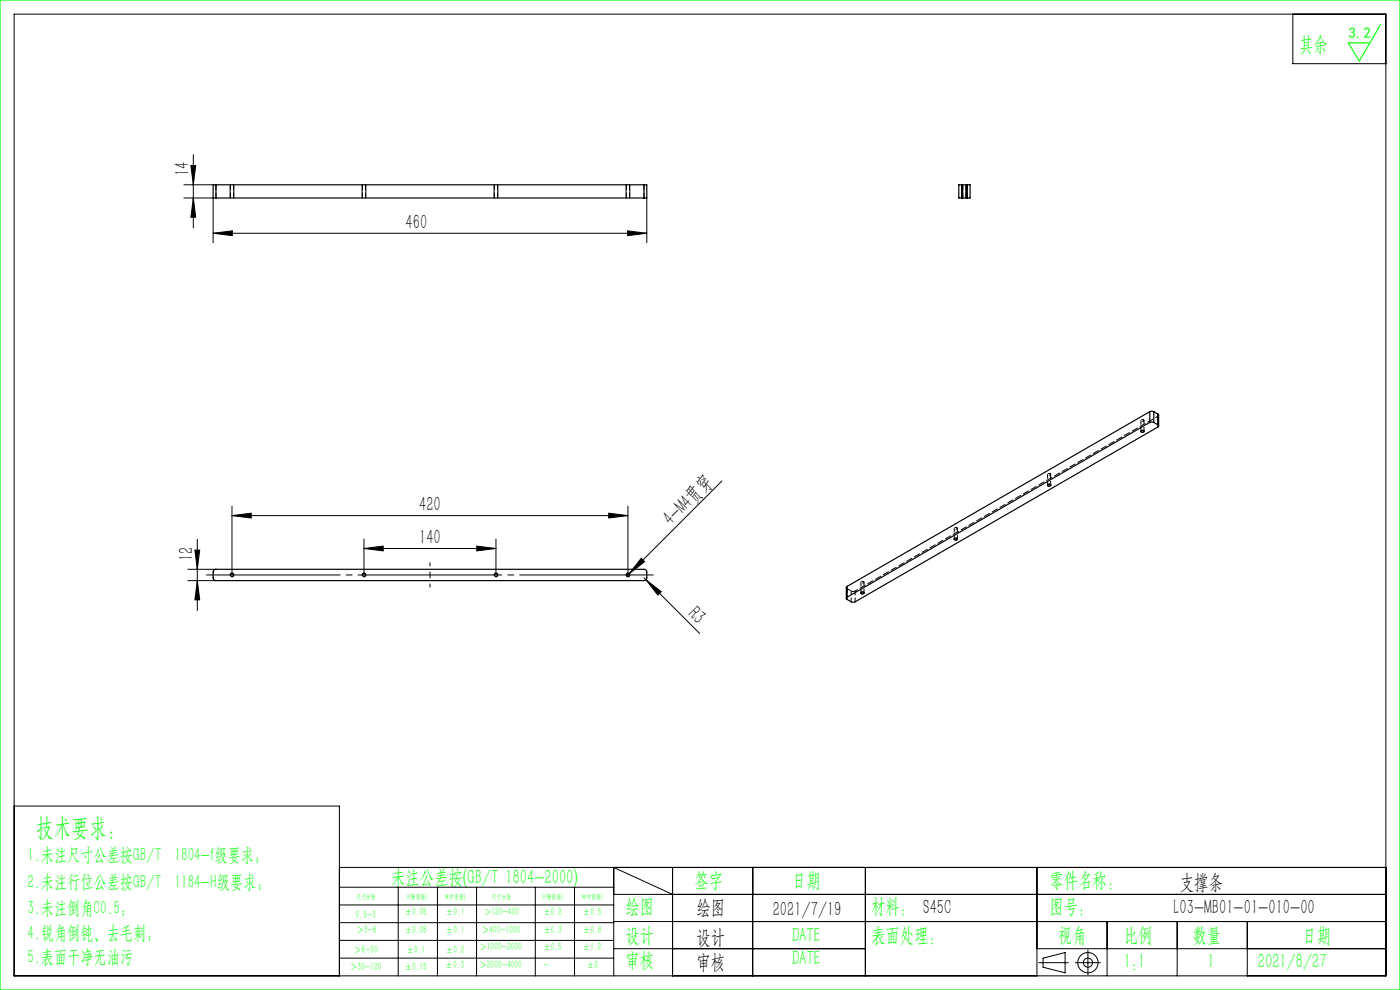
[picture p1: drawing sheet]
<svg xmlns="http://www.w3.org/2000/svg" width="297mm" height="210mm" viewBox="0 0 297 210" stroke-linecap="round" stroke-linejoin="round" font-family="sans-serif">
<g fill="none" stroke="#000" stroke-width=".21">
<path d="M3 3h291v204h-291zM274.3 3v10.5h19.7M39 39.2h6.2M40.5 35.1h1l-.5 4.1zM41 32.8v15.5M48.8 39.2v2.8M49.6 39.2v2.8M76.8 39.2v2.8M77.6 39.2v2.8M104.8 39.2v2.8M105.6 39.2v2.8M132.8 39.2v2.8"/>
<path d="M133.6 39.2v2.8M204.2 39.2v2.8M205 39.2v2.8M39 42h6.2v9.5M41 42l.5 4.1h-1zM45.2 49.5l4.1-.5v1zM45.2 49.5h92M133.1 49l4.1 .5-4.1 .5zM137.2 42v9.5M242 91.4l.6-.1a.35 .35 0 0 1-.2 .5 .35 .35 0 0 1-.4-.3zM41.3 116.7h1.1l-.5 4.1zM41.9 114.4v15.1"/>
<path d="M49.2 109.4l4.1-.5v1zM49.2 107.4v14.6M49.2 109.4h84M77.2 116.3l4.1-.5v1.1zM77.2 114.3v7.7M77.2 116.3h28M101.1 115.8l4.1 .5-4.1 .6zM105.2 114.3v7.7M129.1 108.9l4.1 .5-4.1 .5zM133.2 107.4v14.6M136 118.4l.7 .8-3.2 2.5zM153.2 102l-20.3 20.2"/>
<path d="M202.4 114.2h.6a.35 .35 0 0 1-.2 .4 .35 .35 0 0 1-.4-.2zM222.2 102.8h.6a.35 .35 0 0 1-.2 .4 .35 .35 0 0 1-.4-.3zM39.9 120.8h5.9M39.9 123.2h5.9M41.9 123.2l.5 4h-1.1zM48.8 122.1a.4 .4 0 0 1 .4-.5 .4 .4 0 0 1 .4 .4 .4 .4 0 0 1-.5 .3M76.8 122.1a.4 .4 0 0 1 .4-.5 .4 .4 0 0 1 .4 .4 .4 .4 0 0 1-.5 .3M104.8 122.1a.4 .4 0 0 1 .4-.5 .4 .4 0 0 1 .4 .4 .4 .4 0 0 1-.5 .3M132.8 122.1a.4 .4 0 0 1 .4-.5 .4 .4 0 0 1 .4 .4 .4 .4 0 0 1-.5 .3M136.6 122.6l.4 .4M137 123l3.3 2.5-.7 .7zM137 123l11.4 11.4"/>
<path d="M182.6 125.7l.6-.1a.35 .35 0 0 1-.2 .5 .35 .35 0 0 1-.4-.3zM3 171h69v36M72 184h222M72 188.2h58.2M72 192h58.2M72 195.7h58.2M72 199.5h58.2M84.5 188.2v18.8M92.8 188.2v18.8M101.1 188.2v18.8M113.6 188.2v18.8M121.9 188.2v18.8"/>
<path d="M130.2 189.7h163.8M130.2 195.5h163.8M142.7 189.7l-12.5-5.7v23M142.7 184v23M159.7 184v23M183.6 184v23M220 184v23M234.9 195.5v11.5M249.7 195.5v11.5M264.6 195.5v11.5M72 203.2h58.2M130.2 201.2h53.4"/>
<path d="M220 201.2h74M220.4 204.2h6.2M221.3 203.2l4.7-1.1v4.3l-4.7-1.2zM228.1 204.2h5.3M230.8 201.5v5.3"/>
<circle cx="230.8" cy="204.2" r="2.15"/>
<circle cx="230.8" cy="204.2" r=".96"/>
</g>
<path d="M91.2 119.4v5.2" fill="none" stroke="#000" stroke-width=".21" stroke-dasharray="30.5 1.3 1.3 1.3" stroke-dashoffset="29.8"/>
<path d="M138.6 122h-94.8" fill="none" stroke="#000" stroke-width=".21" stroke-dasharray="30.5 1.3 1.3 1.3" stroke-dashoffset="2.1"/>
<path d="M0 0h297v210h-297zM292.9 5.2l-4.5 7.7-2.4-3.8h4.6" fill="none" stroke="#0f0" stroke-width=".25"/>
<g fill="#000">
<path d="M136 118.4l.7 .8-3.2 2.5zM137 123l3.3 2.5-.7 .7z"/>
<path d="M40.5 35.1h1l-.5 4.1zM41 42l.5 4.1h-1zM41.3 116.7h1.1l-.5 4.1zM41.9 123.2l.5 4h-1.1z"/>
<path d="M45.2 49.5l4.1-.5v1zM133.1 49l4.1 .5-4.1 .5zM77.2 116.3l4.1-.5v1.1zM101.1 115.8l4.1 .5-4.1 .6zM49.2 109.4l4.1-.5v1zM129.1 108.9l4.1 .5-4.1 .5z"/>
</g>
<g fill="none" stroke="#000" stroke-width=".25">
<path d="M45.8 39.2h-.6v2.8h.6M45.8 39.2v2.8M45.8 39.2h90.8M136.6 39.2h.6v2.8h-.6M136.6 39.2v2.8M204 39.2h-.6v2.8h.6M204 39.2h1.2M204 39.2v2.8M205.2 39.2h.6v2.8h-.6M205.2 39.2v2.8M45.8 42h90.8M204 42h1.2"/>
<path d="M242.1 91.4a.29 .29 0 0 1 .3-.1 .29 .29 0 0 1 .2 .3h-.5zM243.9 89.6h.9M243.9 87.3h.9M243.9 89.6l-64.2 37.1M243.9 87.3v2.3M243.9 87.3l-64.2 37.1M244.8 89.6l.8 .5M244.8 87.3v2.3M244.8 87.3l.8 .5M245.6 90.1a.26 .26 0 0 1 .2 .2 .26 .26 0 0 1-.2 .3l-64.2 37.1h-.6l-1.1-.5a.26 .26 0 0 1-.2-.3 .26 .26 0 0 1 .2-.2M245.6 87.8l.2 .3v2.2M245.6 87.8v2.3"/>
<path d="M202.5 114.3a.29 .29 0 0 1 .3-.2 .29 .29 0 0 1 .2 .4h-.4zM222.3 102.8a.29 .29 0 0 1 .3-.1 .29 .29 0 0 1 .2 .4h-.4zM45.4 120.9l.4-.1h90.8a.6 .6 0 0 1 .6 .6v1.2a.6 .6 0 0 1-.6 .6h-90.8a.6 .6 0 0 1-.6-.6v-1.4zM179.7 124.4l-.2 .2v2.3M179.7 124.4v2.3M182.7 125.7a.29 .29 0 0 1 .3-.1 .29 .29 0 0 1 .2 .3l-.4 .1z"/>
<circle cx="49.2" cy="122" r=".33"/>
<circle cx="77.2" cy="122" r=".33"/>
<circle cx="105.2" cy="122" r=".33"/>
<circle cx="133.2" cy="122" r=".33"/>
</g>
<g fill="none" stroke="#000" stroke-width=".21" stroke-dasharray="1.3 .6" stroke-dashoffset=".2">
<path d="M48.9 39.2v2.8M76.9 39.2v2.8M104.9 39.2v2.8M132.9 39.2v2.8M136.6 39.2v2.8M204.3 39.2v2.8M205.2 39.2v2.8M45.8 42v-2.8M49.5 42v-2.8M77.5 42v-2.8M105.5 42v-2.8M133.5 42v-2.8"/>
<path d="M204 42v-2.8M204.9 42v-2.8"/>
</g>
<path d="M245.8 88.1l-.2 .2M179.7 124.9l-.2-.3" fill="none" stroke="#000" stroke-width=".21" stroke-dasharray="1.3 .6"/>
<g fill="none" stroke="#000" stroke-width=".21" stroke-dasharray="1.3 .6" stroke-dashoffset=".4">
<path d="M242 89.2v2.3M242.7 91.5v-2.3M245.6 88.3v2.3M202.4 112.1v2.2M203.1 114.3v-2.2M222.2 100.6v2.3M222.9 102.9v-2.3M179.7 127.2v-2.3M180.6 125.4v2.3M181.4 127.7v-2.3M181.4 125.4h-.8M182.6 123.5v2.3"/>
<path d="M183.3 125.8v-2.3"/>
</g>
<path d="M181.4 125.4l64.2-37.1" fill="none" stroke="#000" stroke-width=".21" stroke-dasharray="1.3 .6" stroke-dashoffset=".7"/>
<path d="M242.6 89.1h-.5a.27 .27 0 0 0 .3 .3 .27 .27 0 0 0 .2-.3M203 111.9l-.5 .1a.27 .27 0 0 0 .3 .3 .27 .27 0 0 0 .2-.4M222.8 100.5l-.5 .1a.27 .27 0 0 0 .3 .2 .27 .27 0 0 0 .2-.3M183.2 123.4h-.5a.27 .27 0 0 0 .3 .3 .27 .27 0 0 0 .2-.3" fill="none" stroke="#000" stroke-width=".21" stroke-dasharray="1.3 .6" stroke-dashoffset=".8"/>
<path d="M179.7 124.9l.9 .5" fill="none" stroke="#000" stroke-width=".21" stroke-dasharray="1.3 .6" stroke-dashoffset=".5"/>
<text font-size="5.4" fill="#0f0" x="7.7" y="177.2">技术要求：</text>
<g font-size="4.4" fill="#0f0">
<text x="275.6" y="10.8">其余</text>
<text x="83" y="187.5">未注公差按(GB/T 1804-2000)</text>
<text x="147.3" y="188">签字</text>
<text x="168" y="188">日期</text>
<text x="222.6" y="188">零件名称：</text>
<text x="132.7" y="193.6">绘图</text>
<text x="184.8" y="193.6">材料： S45C</text>
<text x="222.6" y="193.6">图号：</text>
<text x="132.7" y="199.8">设计</text>
<text x="168" y="199.8">DATE</text>
<text x="184.8" y="199.8">表面处理：</text>
<text x="224.4" y="199.8">视角</text>
<text x="238.4" y="199.8">比例</text>
<text x="253" y="199.8">数量</text>
<text x="276.3" y="199.8">日期</text>
<text x="132.7" y="205.1">审核</text>
<text x="168" y="204.6">DATE</text>
<text x="238.4" y="205.3">1:1</text>
<text x="256.2" y="205.3">1</text>
<text x="266.9" y="205.3">2021/8/27</text>
</g>
<g font-size="4.4">
<text x="40.1" y="37.4" transform="rotate(-90 40.1 37.4)">14</text>
<text x="86" y="48.6">460</text>
<text x="88.9" y="108.5">420</text>
<text x="142.3" y="111.7" transform="rotate(-45 142.3 111.7)">4-M4贯穿</text>
<text x="41" y="119" transform="rotate(-90 41 119)">12</text>
<text x="88.9" y="115.5">140</text>
<text x="145.8" y="130.5" transform="rotate(45 145.8 130.5)">R3</text>
<text x="250.3" y="188.6">支撑条</text>
<text x="147.8" y="194">绘图</text>
<text x="163.9" y="194.3">2021/7/19</text>
<text x="249" y="194">L03-MB01-01-010-00</text>
<text x="147.8" y="200.2">设计</text>
<text x="147.8" y="205.5">审核</text>
</g>
<g font-size="4" fill="#0f0">
<text x="5.9" y="182.6">1.未注尺寸公差按GB/T 1804-f级要求；</text>
<text x="5.9" y="188.4">2.未注行位公差按GB/T 1184-H级要求；</text>
<text x="5.9" y="193.9">3.未注倒角C0.5；</text>
<text x="5.9" y="199.2">4.锐角倒钝、去毛刺；</text>
<text x="5.9" y="204.2">5.表面干净无油污</text>
</g>
<text font-size="3.2" fill="#0f0" x="286.1" y="8">3.2</text>
<g font-size="2.3" fill="#0f0">
<text x="75.5" y="194.7">0.5-3</text>
<text x="75.6" y="198">＞3-6</text>
<text x="85.9" y="194.2">±0.05</text>
<text x="85.9" y="198">±0.05</text>
<text x="94.6" y="194.2">±0.1</text>
<text x="94.6" y="198">±0.1</text>
<text x="102.2" y="198">＞400-1000</text>
<text x="102.7" y="194.2">＞120-400</text>
<text x="115.3" y="194.2">±0.2</text>
<text x="115.3" y="198">±0.3</text>
<text x="123.7" y="194.2">±0.5</text>
<text x="123.7" y="198">±0.8</text>
<text x="75.1" y="202.2">＞6-30</text>
<text x="86.3" y="202.2">±0.1</text>
<text x="94.6" y="202.2">±0.2</text>
<text x="101.7" y="201.6">＞1000-2000</text>
<text x="115.3" y="201.6">±0.5</text>
<text x="123.7" y="201.6">±1.2</text>
<text x="74.3" y="205.8">＞30-120</text>
<text x="85.9" y="205.8">±0.15</text>
<text x="94.5" y="205.4">±0.3</text>
<text x="101.7" y="205.4">＞2000-4000</text>
<text x="115.3" y="205.4">-</text>
<text x="124.5" y="205.4">±2</text>
</g>
<g font-size="1.5" fill="#0f0">
<text x="75.5" y="190.6">尺寸分段</text>
<text x="86.4" y="190.6">F(精密级)</text>
<text x="94.4" y="190.6">M(中密级)</text>
<text x="104.3" y="190.6">尺寸分段</text>
<text x="115.2" y="190.6">F(精密级)</text>
<text x="123.5" y="190.6">M(中密级)</text>
</g>
</svg>
